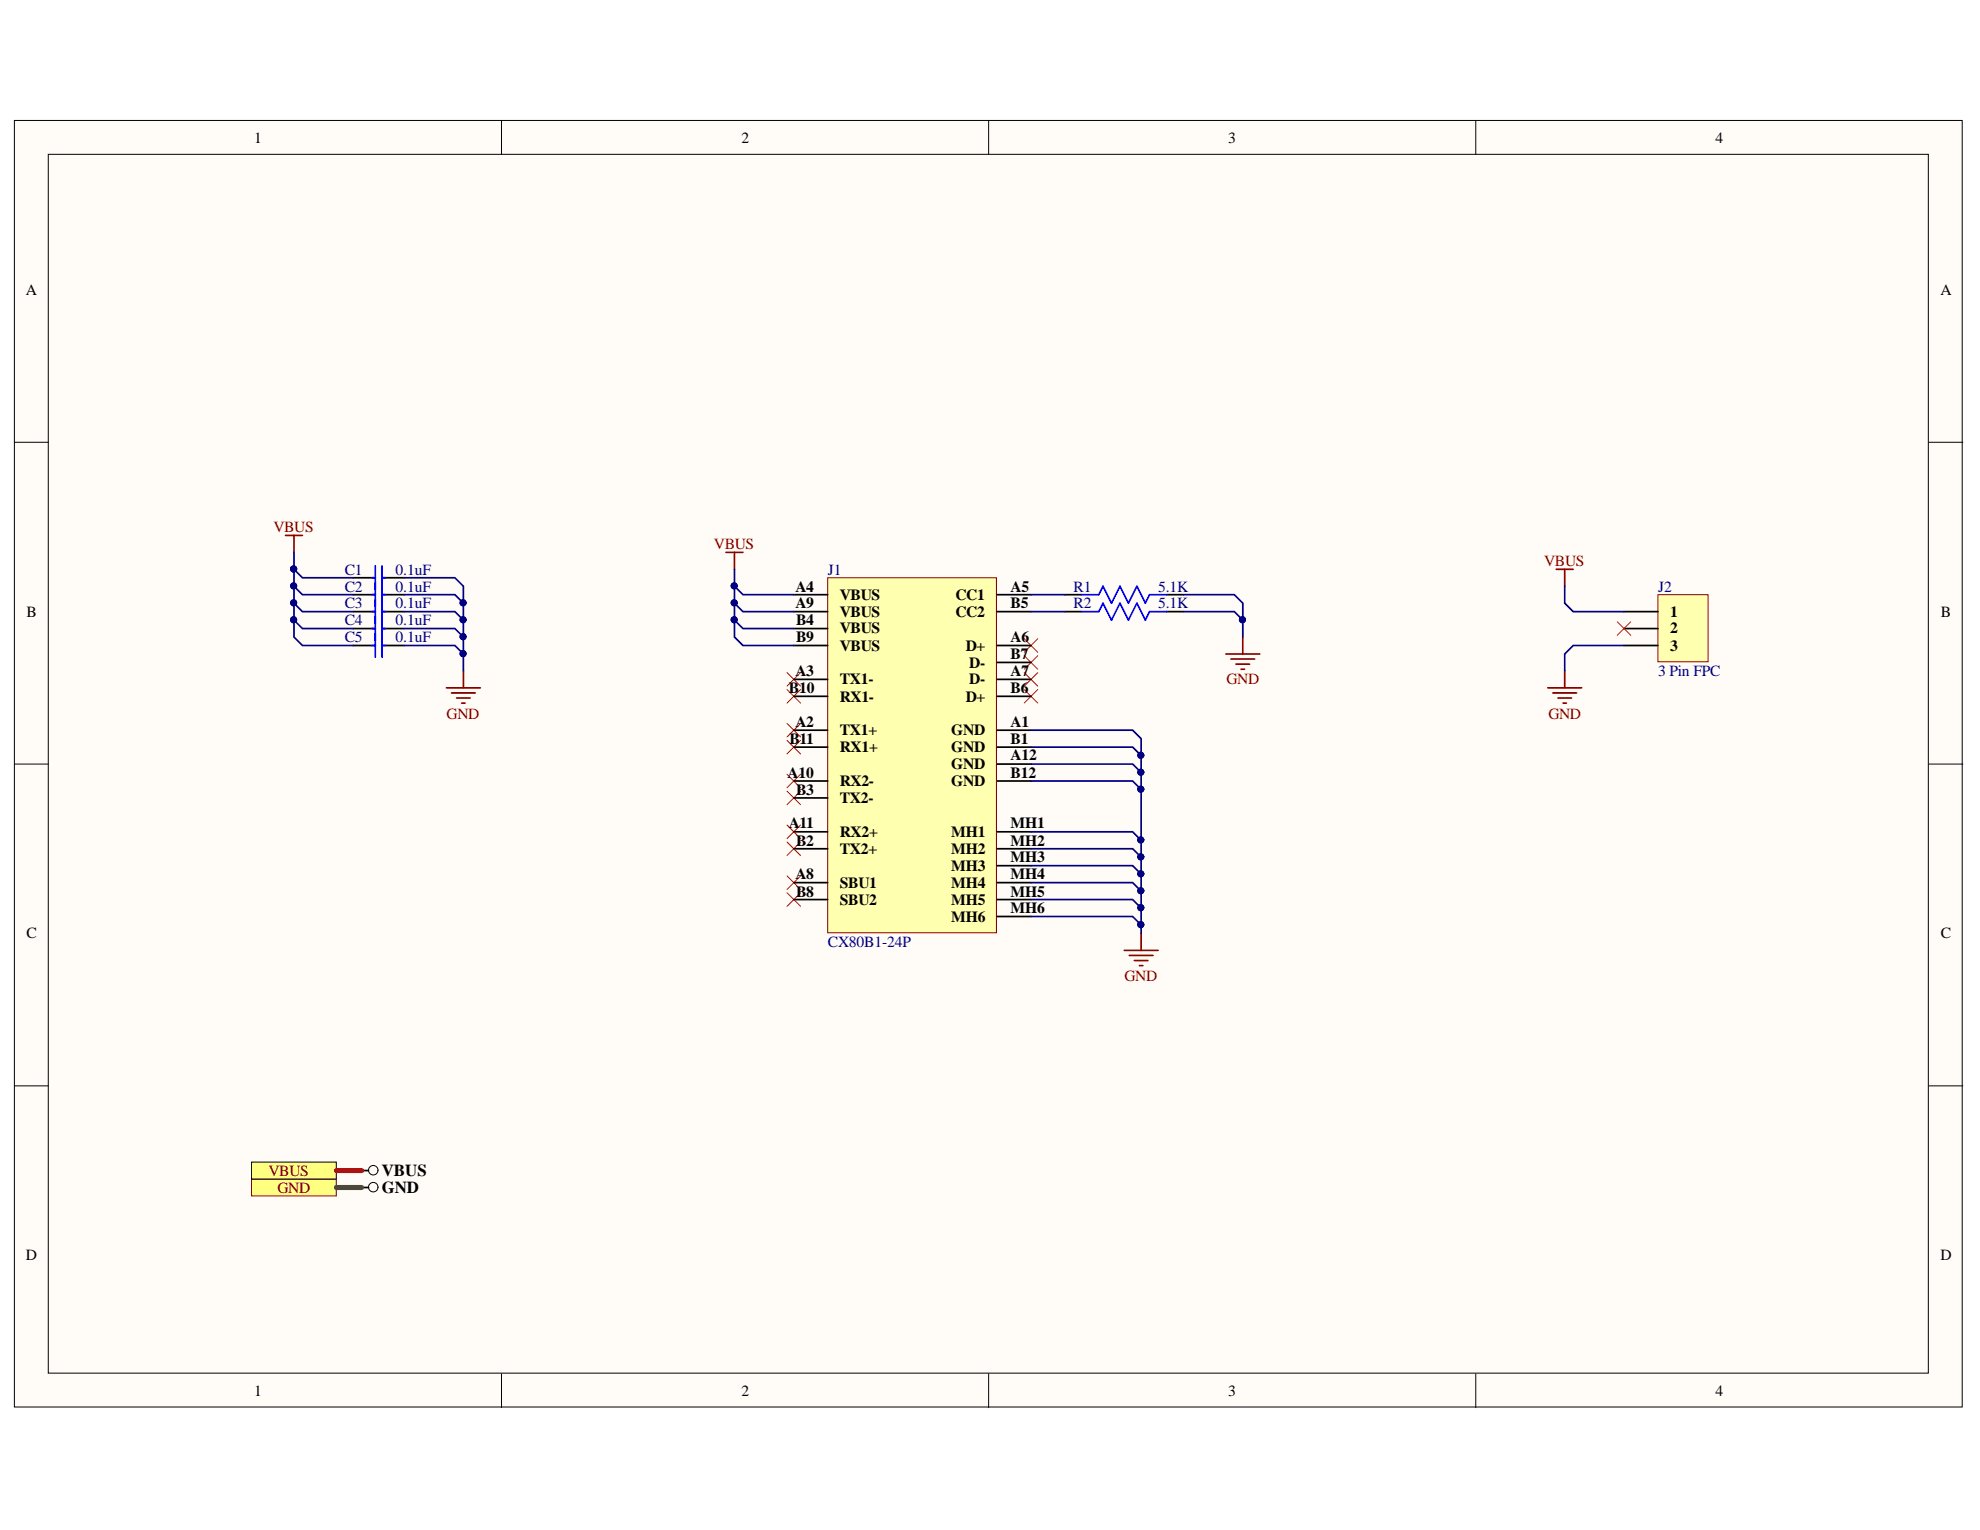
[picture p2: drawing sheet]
<svg xmlns="http://www.w3.org/2000/svg" width="279mm" height="216mm" viewBox="0 0 279 216" stroke-linecap="round" stroke-linejoin="round" font-family="sans-serif">
<g fill="#fffcf8" stroke="#000" stroke-width=".14">
<path d="M2 17h274.9v181.5h-274.9z"/>
<path d="M6.8 21.8h265.3v172h-265.3z"/>
</g>
<path d="M70.8 17v4.8M139.5 17v4.8M208.2 17v4.8M2 62.4h4.8M272.2 62.4h4.8M2 107.8h4.8M272.2 107.8h4.8M2 153.2h4.8M272.2 153.2h4.8M70.8 193.9v4.7M139.5 193.9v4.7M208.2 193.9v4.7" fill="none" stroke="#000" stroke-width=".14"/>
<path d="M233.9 83.9h7.1v9.5h-7.1z" fill="#ffffb0" stroke="#800000" stroke-width=".14"/>
<path d="M229.2 86.3h4.7M229.2 91.1h4.7M229.2 88.7h4.7" fill="none" stroke="#000" stroke-width=".24"/>
<path d="M111.1 94.9l1.9 1.9M111.1 97.3l1.9 1.9M113 94.9l-1.9 1.9M113 97.3l-1.9 1.9M144.5 94.9l1.9 1.9M144.5 97.3l1.9 1.9M146.4 94.9l-1.9 1.9M146.4 97.3l-1.9 1.9M228.2 87.7l1.9 2M230.1 87.7l-1.9 2M111.1 111.6l1.9 2M113 111.6l-1.9 2" fill="none" stroke="#f00" stroke-width=".14"/>
<g fill="none" stroke="#800000" stroke-width=".24">
<path d="M40.3 75.6h2.4M41.5 75.6v2.3M102.4 77.9h2.4M103.6 77.9v2.4M63 97.1h4.8M63.7 97.8h3.4M64.4 98.5h1.9M65.2 99.2h.4M65.4 94.7v2.4M173 92.3h4.8M173.7 93h3.3M174.4 93.7h1.9"/>
<path d="M175.1 94.4h.5M175.4 89.9v2.4M218.4 97.1h4.8M219.1 97.8h3.4M219.6 80.3h2.4M219.8 98.5h2M220.6 99.2h.4M220.8 80.3v2.4M220.8 94.7v2.4M158.6 134.1h4.8M159.4 134.8h3.3M160.1 135.5h1.9"/>
<path d="M160.8 136.3h.5M161 131.7v2.4"/>
</g>
<path d="M35.5 166.4h12v2.4h-12z" fill-rule="evenodd" fill="#ffff80" stroke="#800000" stroke-width=".14"/>
<circle cx="52.7" cy="167.5" r=".67" fill="none" stroke="#000" stroke-width=".14"/>
<path d="M51 167.6h1" fill="none" stroke="#000" stroke-width=".24"/>
<path d="M35.5 164h12v2.4h-12z" fill-rule="evenodd" fill="#ffff80" stroke="#000" stroke-width=".14"/>
<circle cx="52.7" cy="165.1" r=".67" fill="none" stroke="#000" stroke-width=".14"/>
<g fill="none" stroke="#000" stroke-width=".24">
<path d="M49.8 81.5h3.2M49.8 83.9h3.2M49.8 86.3h3.2M49.8 88.7h3.2M49.8 91.1h3.2M53.9 81.5h3.1M53.9 83.9h3.1M53.9 86.3h3.1M53.9 88.7h3.1M53.9 91.1h3.1M150.3 83.9h2.4M150.3 86.3h2.4"/>
<path d="M164.6 83.9h2.4M164.6 86.3h2.4M51 165.2h1"/>
</g>
<g fill="none" stroke="#f00" stroke-width=".14">
<path d="M144.5 90.1l1.9 1.9M144.5 92.5l1.9 1.9M146.4 90.1l-1.9 1.9M146.4 92.5l-1.9 1.9M111.1 109.3l1.9 1.9M111.1 118.8l1.9 1.9M111.1 102.1l1.9 1.9M111.1 104.5l1.9 1.9M111.1 116.4l1.9 1.9M113 109.3l-1.9 1.9M113 118.8l-1.9 1.9M113 102.1l-1.9 1.9"/>
<path d="M113 104.5l-1.9 1.9M113 116.4l-1.9 1.9M111.1 123.6l1.9 1.9M111.1 126l1.9 1.9M113 123.6l-1.9 1.9M113 126l-1.9 1.9"/>
</g>
<g fill="none" stroke="#00f" stroke-width=".24">
<path d="M53 79.9v12.9M53.9 79.9v12.9M52.5 81.5h.5M52.5 83.9h.5M52.5 86.3h.5M52.5 88.7h.5M52.5 91.1h.5M53.9 81.5h.5M53.9 83.9h.5M53.9 86.3h.5M53.9 88.7h.5M53.9 91.1h.5"/>
<path d="M152.7 83.9h2.3l.6-1.2 1.2 2.4 1.2-2.4 1.2 2.4 1.2-2.4 1.2 2.4 .6-1.2h2.4M152.7 86.3h2.3l.6-1.2 1.2 2.4 1.2-2.4 1.2 2.4 1.2-2.4 1.2 2.4 .6-1.2h2.4"/>
</g>
<path d="M116.8 81.5h23.8v50.1h-23.8z" fill="#ffffb0" stroke="#800000" stroke-width=".14"/>
<g fill="none" stroke="#000" stroke-width=".24">
<path d="M112 95.9h4.8M112 83.9h4.8M112 91.1h4.8M112 86.3h4.8M112 88.7h4.8M112 98.3h4.8M140.7 95.9h4.8M140.7 83.9h4.8M140.7 91.1h4.8M140.7 86.3h4.8M140.7 98.3h4.8M140.7 93.5h4.8"/>
<path d="M112 103h4.8M112 110.2h4.8M112 117.4h4.8M112 105.4h4.8M112 119.8h4.8M112 112.6h4.8M140.7 103h4.8M140.7 110.2h4.8M140.7 117.4h4.8M140.7 107.8h4.8M140.7 105.4h4.8M140.7 119.8h4.8"/>
<path d="M112 124.5h4.8M112 126.9h4.8M140.7 124.5h4.8M140.7 126.9h4.8M140.7 122.2h4.8M140.7 129.3h4.8"/>
</g>
<g fill="none" stroke="#000080" stroke-width=".24">
<path d="M41.5 77.9v2.4M41.5 85.1l1.2 1.2h7.1M41.5 82.7l1.2 1.2h7.1M41.5 80.3l1.2 1.2h7.1M41.5 87.5l1.2 1.2h7.1M41.5 80.3v9.6l1.2 1.2h7.1M57 88.7h7.2l1.2 1.2M57 86.3h7.2l1.2 1.2v7.2M57 83.9h7.2l1.2 1.2M57 81.5h7.2l1.2 1.2v4.8M57 91.1h7.2l1.2 1.2M103.6 80.3v9.6l1.2 1.2h7.2"/>
<path d="M103.6 87.5l1.2 1.2h7.2M103.6 85.1l1.2 1.2h7.2M103.6 82.7l1.2 1.2h7.2M145.5 86.3h4.8M145.5 83.9h4.8M167 86.3h7.2l1.2 1.2M167 83.9h7.2l1.2 1.2v4.8M220.8 82.7v2.4l1.2 1.2h7.2M229.2 91.1h-7.2l-1.2 1.2v2.4M145.5 119.8h14.3l1.2 1.2v10.7M145.5 110.2h14.3l1.2 1.2M145.5 107.8h14.3l1.2 1.2"/>
<path d="M145.5 105.4h14.3l1.2 1.2M145.5 103h14.3l1.2 1.2v16.8M145.5 117.4h14.3l1.2 1.2M145.5 126.9h14.3l1.2 1.2M145.5 124.5h14.3l1.2 1.2M145.5 122.2h14.3l1.2 1.2M145.5 129.3h14.3l1.2 1.2"/>
</g>
<g fill="#000080" stroke="#000080" stroke-width=".14">
<circle cx="41.4" cy="85.1" r=".43"/>
<circle cx="41.4" cy="82.7" r=".43"/>
<circle cx="41.4" cy="80.3" r=".43"/>
<circle cx="65.3" cy="89.8" r=".43"/>
<circle cx="65.3" cy="87.5" r=".43"/>
<circle cx="65.3" cy="92.2" r=".43"/>
<circle cx="65.3" cy="85.1" r=".43"/>
<circle cx="103.6" cy="87.5" r=".43"/>
<circle cx="103.6" cy="85.1" r=".43"/>
<circle cx="103.6" cy="82.7" r=".43"/>
<circle cx="161" cy="128.1" r=".43"/>
<circle cx="161" cy="125.7" r=".43"/>
<circle cx="161" cy="123.3" r=".43"/>
<circle cx="161" cy="120.9" r=".43"/>
<circle cx="161" cy="130.5" r=".43"/>
<circle cx="161" cy="111.4" r=".43"/>
<circle cx="161" cy="109" r=".43"/>
<circle cx="161" cy="106.6" r=".43"/>
<circle cx="161" cy="118.5" r=".43"/>
<circle cx="175.3" cy="87.5" r=".43"/>
<circle cx="41.4" cy="87.5" r=".43"/>
</g>
<path d="M47.5 167.6h3.5" fill="none" stroke="#38761d" stroke-width=".72"/>
<path d="M47.5 165.2h3.5" fill="none" stroke="#f00" stroke-width=".72"/>
<g font-size="2.4">
<text x="53.9" y="166">VBUS</text>
<text x="53.9" y="168.4">GND</text>
</g>
<g font-size="2.2">
<text x="35.9" y="20.1">1</text>
<text x="104.6" y="20.1">2</text>
<text x="173.3" y="20.1">3</text>
<text x="242.1" y="20.1">4</text>
<text x="3.6" y="41.6">A</text>
<text x="273.8" y="41.6">A</text>
<text x="112.2" y="83.5">A4</text>
<text x="142.6" y="83.5">A5</text>
<text x="3.7" y="87">B</text>
<text x="112.2" y="85.8">A9</text>
<text x="112.3" y="88.2">B4</text>
<text x="118.5" y="84.7">VBUS</text>
<text x="118.5" y="87">VBUS</text>
<text x="118.5" y="89.4">VBUS</text>
<text x="134.8" y="84.7">CC1</text>
<text x="134.8" y="87">CC2</text>
<text x="142.6" y="85.8">B5</text>
<text x="235.7" y="87">1</text>
<text x="235.7" y="89.4">2</text>
<text x="273.9" y="87">B</text>
<text x="112.2" y="95.4">A3</text>
<text x="112.3" y="90.7">B9</text>
<text x="118.5" y="91.8">VBUS</text>
<text x="136.3" y="91.8">D+</text>
<text x="136.8" y="94.2">D-</text>
<text x="142.6" y="90.7">A6</text>
<text x="142.6" y="95.4">A7</text>
<text x="142.6" y="93">B7</text>
<text x="235.7" y="91.8">3</text>
<text x="111.3" y="97.8">B10</text>
<text x="118.5" y="96.6">TX1-</text>
<text x="118.5" y="99">RX1-</text>
<text x="136.3" y="99">D+</text>
<text x="136.8" y="96.6">D-</text>
<text x="142.6" y="97.8">B6</text>
<text x="111.4" y="104.9">B11</text>
<text x="112.2" y="102.6">A2</text>
<text x="118.5" y="103.8">TX1+</text>
<text x="118.5" y="106.1">RX1+</text>
<text x="134.2" y="103.8">GND</text>
<text x="134.2" y="106.1">GND</text>
<text x="142.6" y="102.6">A1</text>
<text x="142.6" y="107.3">A12</text>
<text x="142.6" y="104.9">B1</text>
<text x="111.1" y="109.8">A10</text>
<text x="112.3" y="112.1">B3</text>
<text x="118.5" y="111">RX2-</text>
<text x="118.5" y="113.3">TX2-</text>
<text x="134.2" y="108.6">GND</text>
<text x="134.2" y="111">GND</text>
<text x="142.6" y="109.8">B12</text>
<text x="111.3" y="116.9">A11</text>
<text x="112.3" y="119.3">B2</text>
<text x="118.5" y="118.1">RX2+</text>
<text x="134.2" y="118.1">MH1</text>
<text x="142.6" y="116.9">MH1</text>
<text x="142.6" y="119.3">MH2</text>
<text x="112.2" y="124.1">A8</text>
<text x="118.5" y="125.2">SBU1</text>
<text x="118.5" y="120.5">TX2+</text>
<text x="134.2" y="120.5">MH2</text>
<text x="134.2" y="122.9">MH3</text>
<text x="134.2" y="125.2">MH4</text>
<text x="142.6" y="121.7">MH3</text>
<text x="142.6" y="124.1">MH4</text>
<text x="112.3" y="126.5">B8</text>
<text x="118.5" y="127.7">SBU2</text>
<text x="134.2" y="127.7">MH5</text>
<text x="134.2" y="130.1">MH6</text>
<text x="142.6" y="126.5">MH5</text>
<text x="142.6" y="128.9">MH6</text>
<text x="3.7" y="132.4">C</text>
<text x="273.9" y="132.4">C</text>
<text x="3.6" y="177.8">D</text>
<text x="273.8" y="177.8">D</text>
<text x="35.9" y="196.9">1</text>
<text x="104.6" y="196.9">2</text>
<text x="173.3" y="196.9">3</text>
<text x="242.1" y="196.9">4</text>
</g>
<g font-size="2.2" fill="#800000">
<text x="38.6" y="75.1">VBUS</text>
<text x="100.7" y="77.5">VBUS</text>
<text x="217.9" y="79.8">VBUS</text>
<text x="63" y="101.4">GND</text>
<text x="173.1" y="96.6">GND</text>
<text x="218.5" y="101.4">GND</text>
<text x="158.7" y="138.4">GND</text>
<text x="37.9" y="165.9">VBUS</text>
<text x="39.2" y="168.3">GND</text>
</g>
<g font-size="2.2" fill="#000080">
<text x="48.6" y="81.1">C1</text>
<text x="48.6" y="83.5">C2</text>
<text x="55.8" y="81.1">0.1uF</text>
<text x="55.8" y="83.5">0.1uF</text>
<text x="116.8" y="81.1">J1</text>
<text x="151.5" y="83.5">R1</text>
<text x="163.4" y="83.5">5.1K</text>
<text x="234" y="83.5">J2</text>
<text x="48.6" y="85.8">C3</text>
<text x="48.6" y="88.2">C4</text>
<text x="55.8" y="85.8">0.1uF</text>
<text x="55.8" y="88.2">0.1uF</text>
<text x="151.5" y="85.8">R2</text>
<text x="163.4" y="85.8">5.1K</text>
<text x="48.6" y="90.7">C5</text>
<text x="55.8" y="90.7">0.1uF</text>
<text x="234" y="95.4">3 Pin FPC</text>
<text x="116.8" y="133.6">CX80B1-24P</text>
</g>
</svg>
